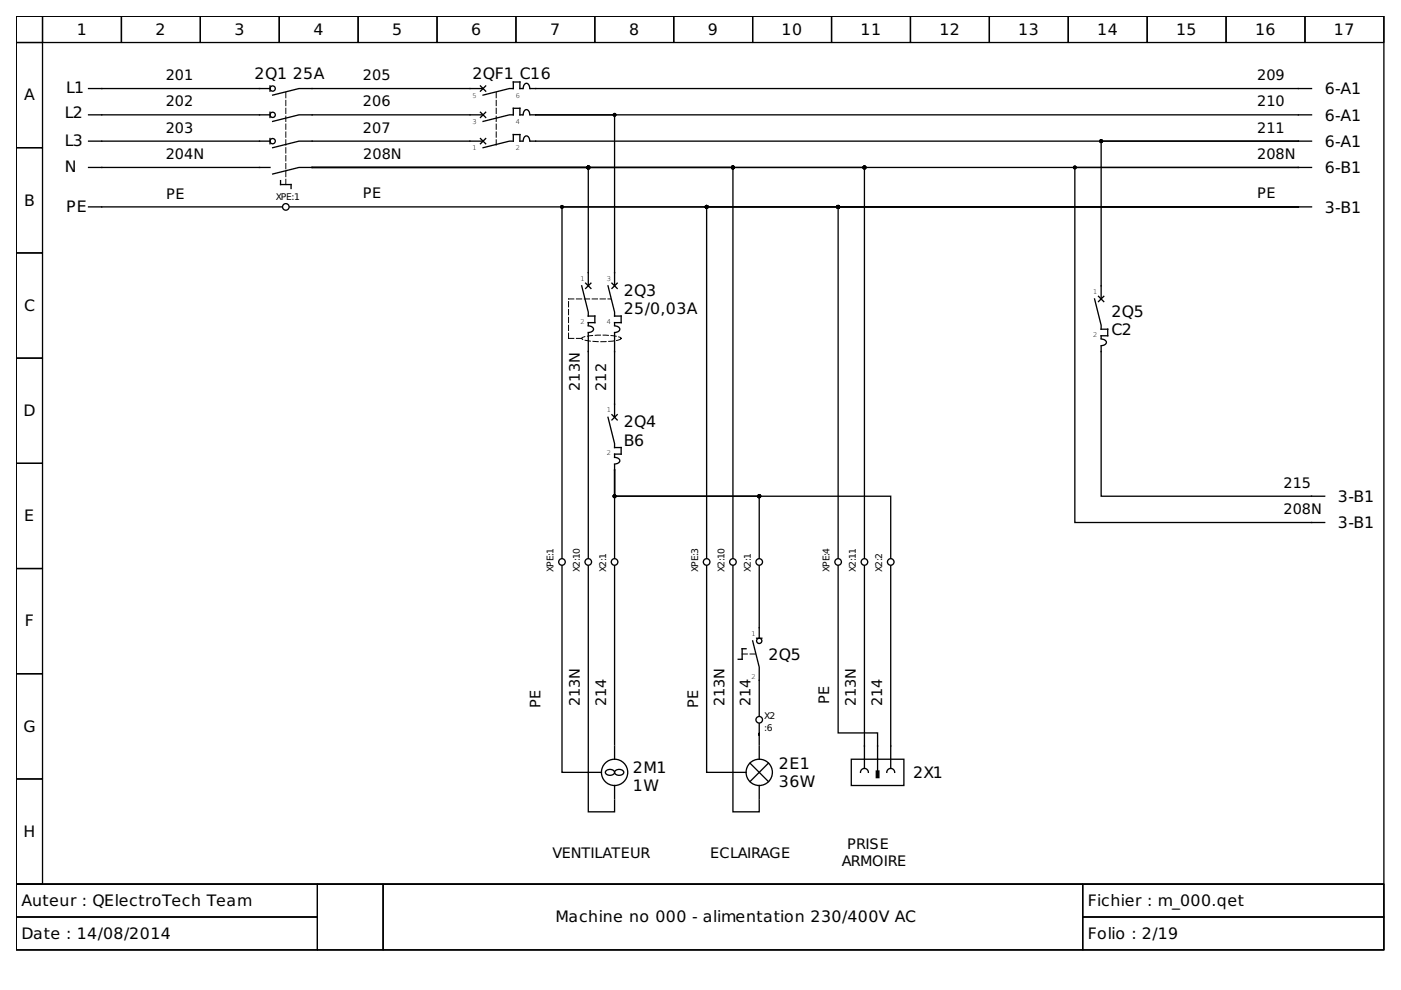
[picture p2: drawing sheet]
<svg xmlns="http://www.w3.org/2000/svg" width="297mm" height="210mm" viewBox="0 0 297 210" stroke-linecap="round" stroke-linejoin="round" font-family="sans-serif">
<g fill="none" stroke="#000" stroke-width=".28">
<path d="M3.4 3.4h290v184.1h-290zM3.4 3.4h5.6v5.6h-5.6zM3.4 9h5.6v22.3h-5.6zM9 3.4h16.7v5.6h-16.7zM25.7 3.4h16.8v5.6h-16.8zM42.5 3.4h16.7v5.6h-16.7zM57.3 18.8h-38.5M57.3 18.2v1.1M59.2 3.4h16.7v5.6h-16.7zM75.9 3.4h16.8v5.6h-16.8zM92.7 3.4h16.7v5.6h-16.7zM101.9 18.2l1.1 1.1"/>
<path d="M102.4 18.8h-39l-5.6 1.4M103 18.2l-1.1 1.1M109.4 3.4h16.7v5.6h-16.7zM110.8 18.8h-.6v-1.4h-1.4v1.4h-.8l-5.6 1.4M110.9 18.8a.83 .83 0 0 1 1-1.1l.4 .6v.5M126.1 3.4h16.7v5.6h-16.7zM142.8 3.4h16.8v5.6h-16.8zM159.6 3.4h16.7v5.6h-16.7zM176.3 3.4h16.7v5.6h-16.7zM193 3.4h16.8v5.6h-16.8zM209.8 3.4h16.7v5.6h-16.7zM226.5 3.4h16.7v5.6h-16.7z"/>
<path d="M243.2 3.4h16.8v5.6h-16.8zM260 3.4h16.7v5.6h-16.7zM276.7 3.4h16.7v5.6h-16.7zM278.1 18.8h-165.6M3.4 31.3h5.6v22.3h-5.6zM57.3 35.5h-38.5M57.3 29.9h-38.5M57.3 24.4h-38.5M57.3 23.8v1.1M57.3 29.4v1.1M59.5 38.3v.8h2.2v.9M66.2 35.5h117.1v82.8"/>
<path d="M66.2 35.5h89.2v82.8M66.2 35.5h209.1M66.2 35.5h58.5v25.1M66.2 35.5h-2.8l-5.6 1.4M101.9 23.8l1.1 1.1M101.9 29.4l1.1 1.1M102.4 24.4h-39l-5.6 1.3M102.4 29.9h-39l-5.6 1.4M103 23.8l-1.1 1.1M103 29.4l-1.1 1.1M110.8 24.4h-.6v-1.4h-1.4v1.4h-.8l-5.6 1.3M110.8 29.9h-.6v-1.4h-1.4v1.4h-.8l-5.6 1.4"/>
<path d="M110.9 24.4a.83 .83 0 0 1 1-1.1l.4 .6v.5M110.9 29.9a.83 .83 0 0 1 1-1l.4 .6v.4M112.5 29.9h162.8M112.5 24.4h1.1M113.6 24.4h16.7v36.2M275.3 29.9h-41.8v33.5M275.3 35.5h-47.4v75.3h53M275.3 35.5h2.8M275.3 29.9h2.8M278.1 24.4h-164.5M3.4 53.6h5.6v22.3h-5.6zM59.8 43.9h-41"/>
<path d="M61.4 43.9h213.9M275.3 43.9h-156.2v74.4M275.3 43.9h-125.5v74.4M275.3 43.9h-97.6v74.4M275.3 43.9h2.8M3.4 75.9h5.6v22.3h-5.6zM123.3 60.6l1.4 5.6v.8h1.4v1.4h-1.4v.6M124.2 60l1.1 1.2M124.7 70.6v47.7M124.7 69.1a.83 .83 0 0 1 1.1 1l-.6 .3-.5 .1M125.3 60l-1.1 1.2M128.9 60.6l1.4 5.6v.8h1.4v1.4h-1.4v.6"/>
<path d="M129.7 60l1.2 1.2M130.3 70.6v17.9M130.3 69.1a.83 .83 0 0 1 1 1l-.6 .3-.4 .1M130.9 60l-1.2 1.2M232.1 63.4l1.4 5.6v.8h1.4v1.4h-1.4v.5M232.9 62.8l1.1 1.1M233.5 73.4v31.8h47.4M233.5 71.9a.83 .83 0 0 1 1 1l-.6 .3-.4 .1M234 62.8l-1.1 1.1M3.4 98.2h5.6v22.3h-5.6zM128.9 88.5l1.4 5.6v.8h1.4v1.4h-1.4v.5M129.7 87.9l1.2 1.1"/>
<path d="M130.3 99.6v5.6h58.6v13.1M130.3 99.6v5.6h30.7v13.1M130.3 99.6v18.7M130.3 97a.83 .83 0 0 1 1 1l-.6 .3-.4 .1M130.3 98.5v1.1M130.9 87.9l-1.2 1.1M119.1 120v43.8h8.4M124.7 120v52.1h5.6v-2.5M130.3 120v37.9M149.8 120v43.8h8.4M155.4 120v52.1h5.6v-2.5M161 120v15.3"/>
<path d="M177.7 120v35.4h8.4v8.1M183.3 120v42.9M188.9 120v42.9M3.4 120.5h5.6v22.3h-5.6zM158.2 137.6h-.9v2.2h-.8M159.6 135.9l1.4 5.6v10.3M160.4 135.3h1.1M3.4 142.8h5.6v22.4h-5.6zM130.3 158.2v2.8M161 153.4v4.5M161 158.2v2.8M3.4 165.2h5.6v22.3h-5.6z"/>
<path d="M128.4 163.5a1.14 1.14 0 0 1 1.9 .3 1.07 1.07 0 0 1-1 .6 1.07 1.07 0 0 1-1-.6zM130.3 166.5v2.8M130.4 163.5a1.14 1.14 0 0 1 1.9 .3 1.07 1.07 0 0 1-1 .6 1.07 1.07 0 0 1-1-.6zM159 161.8l3.9 3.9M161 166.5v2.8M162.9 161.8l-3.9 3.9M180.5 161h11.1v5.5h-11.1zM182.4 163.8a.84 .84 0 0 1 .9-.9 .84 .84 0 0 1 .8 .9M188 163.8a.84 .84 0 0 1 .9-.9 .84 .84 0 0 1 .8 .9M3.4 187.5h290v13.9h-290z"/>
<circle cx="57.8" cy="18.8" r=".56"/>
<circle cx="57.8" cy="24.4" r=".56"/>
<circle cx="57.8" cy="29.9" r=".56"/>
<circle cx="60.6" cy="43.9" r=".7"/>
<circle cx="119.1" cy="119.1" r=".7"/>
<circle cx="124.7" cy="119.1" r=".7"/>
<circle cx="130.3" cy="119.1" r=".7"/>
<circle cx="149.8" cy="119.1" r=".7"/>
<circle cx="155.4" cy="119.1" r=".7"/>
<circle cx="161" cy="119.1" r=".7"/>
<circle cx="177.7" cy="119.1" r=".7"/>
<circle cx="183.3" cy="119.1" r=".7"/>
<circle cx="188.9" cy="119.1" r=".7"/>
<circle cx="161" cy="135.9" r=".56"/>
<circle cx="161" cy="152.6" r=".7"/>
<circle cx="130.3" cy="163.8" r="2.79"/>
<circle cx="161" cy="163.8" r="2.79"/>
</g>
<path d="M3.4 187.5h63.9v6.9h-63.9zM3.4 194.4h63.9v7h-63.9zM67.3 187.5h13.9v13.9h-13.9zM81.2 187.5h148.4v13.9h-148.4zM229.6 187.5h63.8v6.9h-63.8zM229.6 194.4h63.8v7h-63.8z" fill="none" stroke="#000" stroke-width=".21"/>
<g fill="#000" stroke="#000" stroke-width=".28">
<path d="M185.8 163.5h.5v1.4h-.5z" fill-rule="evenodd"/>
<circle cx="124.7" cy="35.5" r=".28"/>
<circle cx="130.3" cy="24.4" r=".28"/>
<circle cx="155.4" cy="35.5" r=".28"/>
<circle cx="183.3" cy="35.5" r=".28"/>
<circle cx="227.9" cy="35.5" r=".28"/>
<circle cx="233.5" cy="29.9" r=".28"/>
<circle cx="119.1" cy="43.9" r=".28"/>
<circle cx="149.8" cy="43.9" r=".28"/>
<circle cx="177.7" cy="43.9" r=".28"/>
<circle cx="130.3" cy="105.2" r=".28"/>
<circle cx="161" cy="105.2" r=".28"/>
</g>
<path d="M60.6 39.1v-19.5M105.2 30.8v-11.2M120.5 71.7h2.8M120.5 71.7v-8.3M120.5 63.4h9M123.4 71.6a15.7 15.7 0 0 1 8.2 0l.1 .1a5 5 0 0 1-3.2 .7l-3.6-.1a2.03 2.03 0 0 1-1.6-.6zM157.3 138.7h2.8" fill="none" stroke="#000" stroke-width=".21" stroke-dasharray="1.1 .6"/>
<g font-size="3.3">
<text x="16.3" y="7.3">1</text>
<text x="33" y="7.3">2</text>
<text x="49.7" y="7.3">3</text>
<text x="66.5" y="7.3">4</text>
<text x="83.2" y="7.3">5</text>
<text x="99.9" y="7.3">6</text>
<text x="116.6" y="7.3">7</text>
<text x="133.4" y="7.3">8</text>
<text x="150.1" y="7.3">9</text>
<text x="165.7" y="7.3">10</text>
<text x="182.4" y="7.3">11</text>
<text x="199.2" y="7.3">12</text>
<text x="215.9" y="7.3">13</text>
<text x="232.6" y="7.3">14</text>
<text x="249.4" y="7.3">15</text>
<text x="266.1" y="7.3">16</text>
<text x="282.8" y="7.3">17</text>
<text x="54" y="16.7">2Q1</text>
<text x="62.1" y="16.7">25A</text>
<text x="100.1" y="16.8">2QF1 C16</text>
<text x="5.1" y="21.3">A</text>
<text x="14" y="19.8">L1</text>
<text x="280.9" y="20">6-A1</text>
<text x="13.8" y="25.1">L2</text>
<text x="280.9" y="25.6">6-A1</text>
<text x="13.8" y="30.9">L3</text>
<text x="280.9" y="31.2">6-A1</text>
<text x="13.8" y="36.5">N</text>
<text x="280.9" y="36.8">6-B1</text>
<text x="5.1" y="43.6">B</text>
<text x="14" y="44.9">PE</text>
<text x="280.9" y="45.1">3-B1</text>
<text x="5.1" y="65.9">C</text>
<text x="132.3" y="62.7">2Q3</text>
<text x="132.3" y="66.6">25/0,03A</text>
<text x="235.6" y="67.2">2Q5</text>
<text x="235.6" y="71.1">C2</text>
<text x="5" y="88.2">D</text>
<text x="132.3" y="90.6">2Q4</text>
<text x="132.3" y="94.5">B6</text>
<text x="283.7" y="106.5">3-B1</text>
<text x="5.1" y="110.5">E</text>
<text x="283.7" y="112">3-B1</text>
<text x="5.3" y="132.8">F</text>
<text x="162.9" y="139.9">2Q5</text>
<text x="5" y="155.1">G</text>
<text x="134.2" y="163.9">2M1</text>
<text x="134.2" y="167.8">1W</text>
<text x="165.2" y="163.1">2E1</text>
<text x="165.2" y="167">36W</text>
<text x="193.6" y="165">2X1</text>
<text x="5" y="177.4">H</text>
<text x="4.6" y="192.1">Auteur : QElectroTech Team</text>
<text x="117.8" y="195.5">Machine no 000 - alimentation 230/400V AC</text>
<text x="230.7" y="192.1">Fichier : m_000.qet</text>
<text x="4.6" y="199">Date : 14/08/2014</text>
<text x="230.7" y="199">Folio : 2/19</text>
</g>
<g font-size="3.1">
<text x="35.1" y="17">201</text>
<text x="77" y="17">205</text>
<text x="266.6" y="17">209</text>
<text x="35.1" y="22.6">202</text>
<text x="77" y="22.6">206</text>
<text x="266.6" y="22.6">210</text>
<text x="35.1" y="28.1">203</text>
<text x="77" y="28.1">207</text>
<text x="266.6" y="28.1">211</text>
<text x="35.1" y="33.7">204N</text>
<text x="77" y="33.7">208N</text>
<text x="266.6" y="33.7">208N</text>
<text x="35.3" y="42.2">PE</text>
<text x="77" y="42.1">PE</text>
<text x="266.6" y="42.1">PE</text>
<text x="122.9" y="82.9" transform="rotate(-90 122.9 82.9)">213N</text>
<text x="128.5" y="82.9" transform="rotate(-90 128.5 82.9)">212</text>
<text x="272.1" y="103.4">215</text>
<text x="272.1" y="109">208N</text>
<text x="122.9" y="149.8" transform="rotate(-90 122.9 149.8)">213N</text>
<text x="128.5" y="149.8" transform="rotate(-90 128.5 149.8)">214</text>
<text x="153.6" y="149.8" transform="rotate(-90 153.6 149.8)">213N</text>
<text x="159.2" y="149.8" transform="rotate(-90 159.2 149.8)">214</text>
<text x="175.8" y="149.3" transform="rotate(-90 175.8 149.3)">PE</text>
<text x="181.5" y="149.8" transform="rotate(-90 181.5 149.8)">213N</text>
<text x="187" y="149.8" transform="rotate(-90 187 149.8)">214</text>
<text x="114.6" y="150.2" transform="rotate(-90 114.6 150.2)">PE</text>
<text x="148" y="150.2" transform="rotate(-90 148 150.2)">PE</text>
<text x="117.1" y="181.9">VENTILATEUR</text>
<text x="150.6" y="181.9">ECLAIRAGE</text>
<text x="178.5" y="183.7">ARMOIRE</text>
<text x="179.6" y="180.1">PRISE</text>
</g>
<g font-size="2">
<text x="58.5" y="42.4">XPE:1</text>
<text x="117.3" y="121.3" transform="rotate(-90 117.3 121.3)">XPE:1</text>
<text x="122.9" y="121.3" transform="rotate(-90 122.9 121.3)">X2:10</text>
<text x="128.5" y="121.3" transform="rotate(-90 128.5 121.3)">X2:1</text>
<text x="148" y="121.3" transform="rotate(-90 148 121.3)">XPE:3</text>
<text x="153.6" y="121.3" transform="rotate(-90 153.6 121.3)">X2:10</text>
<text x="159.2" y="121.3" transform="rotate(-90 159.2 121.3)">X2:1</text>
<text x="175.9" y="121.3" transform="rotate(-90 175.9 121.3)">XPE:4</text>
<text x="181.5" y="121.3" transform="rotate(-90 181.5 121.3)">X2:11</text>
<text x="187" y="121.3" transform="rotate(-90 187 121.3)">X2:2</text>
<text x="162" y="152.5">X2</text>
<text x="162" y="155">:6</text>
</g>
<g font-size="1.4">
<text x="100.2" y="20.7">5</text>
<text x="109.4" y="20.7">6</text>
<text x="100.2" y="26.3">3</text>
<text x="109.4" y="26.3">4</text>
<text x="100.2" y="31.9">1</text>
<text x="109.4" y="31.9">2</text>
<text x="123.1" y="59.5">1</text>
<text x="128.6" y="59.5">3</text>
<text x="231.8" y="62.3">1</text>
<text x="123.1" y="68.7">2</text>
<text x="128.6" y="68.7">4</text>
<text x="231.8" y="71.5">2</text>
<text x="128.6" y="87.4">1</text>
<text x="128.6" y="96.6">2</text>
<text x="159.3" y="134.8">1</text>
<text x="159.3" y="144">2</text>
</g>
</svg>
